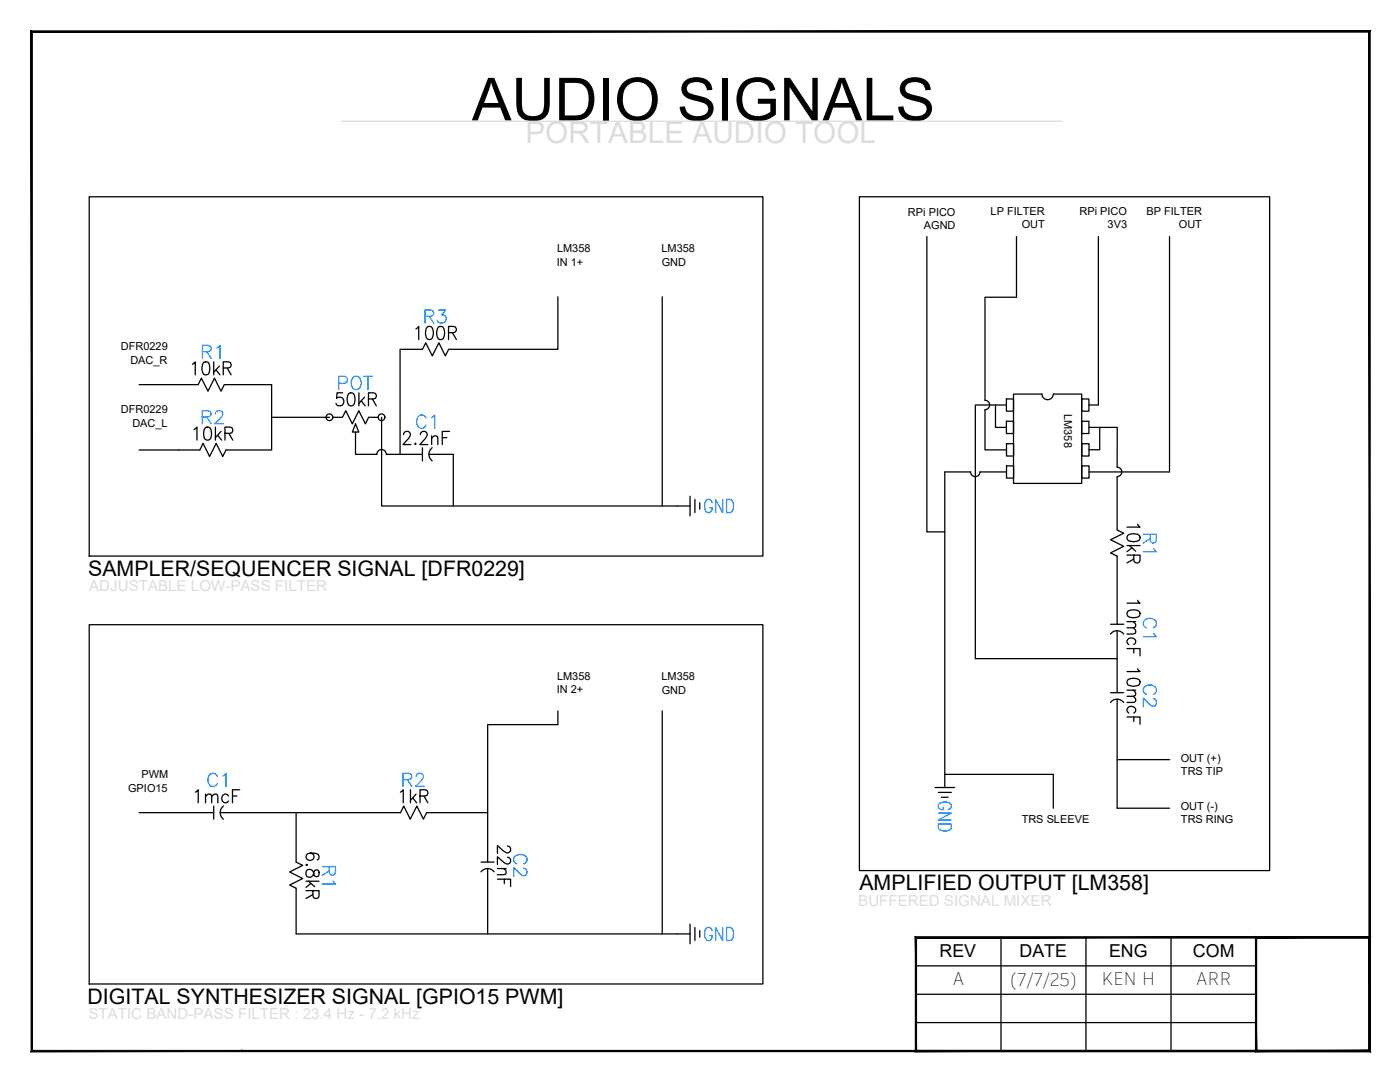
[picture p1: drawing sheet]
<svg xmlns="http://www.w3.org/2000/svg" width="279mm" height="216mm" viewBox="0 0 279 216" stroke-linecap="round" stroke-linejoin="round" font-family="sans-serif">
<!-- layer: 0 -->
<g fill="none" stroke="#000" stroke-width=".25">
<path d="M17.8 39.3h134.5v71.7h-134.5zM171.5 39.3h81.9v134.4h-81.9zM111.3 59.2v10.5h-21.8M132.2 59.2v41.8M185 47.2v58.9h3.6M202.9 47.2v12.1h-6.3v20.6a.93 .93 0 0 1 .9 .9 .93 .93 0 0 1-.9 .9M219.2 47.2v33.6h-1.9M233.4 47.2v47h-16.1M27.8 76.8h7.8M44.8 76.8h9.4v13h-9.1M84.3 69.7h-4.5v21M200.9 79.6h1.4v2.4h-1.4z"/>
<path d="M210.2 78.6a1.13 1.13 0 0 1-1.1 1.2 1.13 1.13 0 0 1-1.2-1.2h-5.6v17.9h13.6v-17.9h-5.7M215.9 79.6h1.4v2.4h-1.4zM27.8 89.8h12.1M54.2 83.3h11.6M71 86.2v4.5h4.2M75.2 90.6a.94 .94 0 0 1 .9-.9 .94 .94 0 0 1 1 .9M76.2 83.3v17.7h58.9M77.1 90.7h7.2M85.6 90.7h4.9v10.3M193.7 94.2a.94 .94 0 0 0 .9 .9 .94 .94 0 0 0 1-.9h5.3M193.7 94.2h-5.1v60.3h21.6v6.8M196.6 81.8v8h4.3"/>
<path d="M198.7 80.8h-4.1v50.6h28.3v6.8M200.9 84.1h1.4v2.4h-1.4zM200.9 80.8h-2.2v4.5h2.2M200.9 88.5h1.4v2.5h-1.4zM200.9 93h1.4v2.4h-1.4zM215.9 84.1h1.4v2.4h-1.4zM215.9 88.5h1.4v2.5h-1.4zM215.9 93h1.4v2.4h-1.4zM217.3 85.3h2.2v4.4h-2.2M219.5 85.3h3.5l-.1 7.9M222.9 93.2a.94 .94 0 0 1 1 1 .94 .94 0 0 1-1 .9M222.9 95.1v10.6"/>
<path d="M222.9 111v13.6M17.8 124.7h134.5v71.6h-134.5zM222.9 139.5v21.8h10.5M111.3 141.9v2.7h-14v17.6M132.2 141.9v44.5M222.9 151.6h10.5M27.8 162.2h14.9M44 162.2h35.9M59.1 177.2v9.2h76M59.1 162.2v9.8M85.2 162.2h12.1v9.8M97.3 173.3v13.1"/>
<path d="M182.8 192.7h67.9M199.8 187v22.7M216.7 187h-33.9v11.4M233.7 187v22.7M250.7 187h22.6v22.7h-22.6zM250.7 187h-34v22.7M273.3 187v22.7h-90.5v-11.3h67.9M48.3 209.7h.1M182.8 204h67.9"/>
</g>
<g fill="#000" stroke="#000" stroke-width=".2">
<path d="M6.2 6.2l.3 .2 267-.2zM6.5 6.4l267-.2-.3 .2zM273.5 6.2l-.3 .2 .3 203.4zM273.2 6.4l.3 203.4-.3-.2zM6.2 209.8h267.3l-.3-.2zM6.2 209.8l.3-.2h266.7zM6.2 6.2v203.6l.3-.2zM6.2 6.2l.3 .2v203.2z"/>
<path d="M182.7 186.9l.2 .3 90.6-.3zM182.9 187.2l90.6-.3-.3 .3zM273.5 186.9l-.3 .3 .3 22.6zM273.2 187.2l.3 22.6-.3-.2zM182.7 209.8h90.8l-.3-.2zM182.7 209.8l.2-.2h90.3zM182.7 186.9v22.9l.2-.2zM182.7 186.9l.2 .3v22.4z"/>
<path d="M250.8 187.2h22.4l.3-.3zM250.5 186.9h23l-22.7 .3zM250.5 186.9l.3 22.7v-22.4zM250.5 186.9l.3 22.7-.3 .2zM250.8 209.6l-.3 .2 22.7-.2zM250.5 209.8l22.7-.2 .3 .2zM273.2 187.2v22.4l.3 .2zM273.2 187.2l.3-.3v22.9z"/>
</g>
<!-- layer: 1 -->
<path d="M68.1 24.2h143.9" fill="none" stroke="#dcdcdc" stroke-width=".25"/>
<!-- layer: SYMS -->
<g fill="none" stroke="#000" stroke-width=".25">
<path d="M39.9 89.8l.6-1.3 1.3 2.6 1.3-2.6 1.4 2.6 .6-1.3M66.4 83.3h1.9l.7-1.3 1.3 2.6 1.3-2.6 1.3 2.6 .7-1.3M71 84.6l.6 1.6h-1.3zM84.3 89.4v2.6M86.3 89.3a1.64 1.64 0 0 0 0 2.7M135.1 101h2.6M222.9 105.7l1.4 .7-2.7 1.3 2.7 1.3-2.7 1.3 1.3 .7M221.6 126.5a1.64 1.64 0 0 1 2.7 0M221.6 124.6h2.7M221.6 138.2h2.7M188.6 154.5v2.6M221.6 140.2a1.64 1.64 0 0 1 2.7 0"/>
<path d="M59.1 172l1.3 .7-2.6 1.3 2.6 1.3-2.6 1.3 1.3 .6M96 174a1.64 1.64 0 0 1 2.6 0M96 172h2.6M135.1 186.4h2.6"/>
</g>
<text font-size="11.9" x="94.2" y="24">AUDIO SIGNALS</text>
<g font-size="6.2">
<text x="82.2" y="69.1">100R</text>
<text x="37.4" y="76.2">10kR</text>
<text x="38.1" y="161.6">1mcF</text>
<text x="79" y="161.6">1kR</text>
</g>
<g font-size="6.2" fill="#007fff">
<text x="66.7" y="79">POT</text>
<text x="82.2" y="86.8">C1</text>
<text x="232.1" y="111.5" transform="rotate(-90 232.1 111.5)">R1</text>
<text x="232.1" y="128.4" transform="rotate(-90 232.1 128.4)">C1</text>
<text x="232.1" y="142.2" transform="rotate(-90 232.1 142.2)">C2</text>
<text x="191.2" y="167.2" transform="rotate(-90 191.2 167.2)">GND</text>
<text x="106.5" y="176" transform="rotate(-90 106.5 176)">C2</text>
</g>
<text font-size="5.9" fill="#dcdcdc" x="104.9" y="28.5">PORTABLE AUDIO TOOL</text>
<g font-size="5.7" fill="#007fff">
<text x="84" y="65.6">R3</text>
<text x="39.5" y="72.7">R1</text>
<text x="39.5" y="85.7">R2</text>
<text x="139.7" y="103.4">GND</text>
<text x="40.6" y="158">C1</text>
<text x="79.4" y="158">R2</text>
<text x="68.1" y="177.4" transform="rotate(-90 68.1 177.4)">R1</text>
<text x="139.7" y="188.7">GND</text>
</g>
<g font-size="5.7">
<text x="66.3" y="82.2">50kR</text>
<text x="37.7" y="88.9">10kR</text>
<text x="228.6" y="113.6" transform="rotate(-90 228.6 113.6)">10kR</text>
<text x="228.6" y="131.9" transform="rotate(-90 228.6 131.9)">10mcF</text>
<text x="228.6" y="145.7" transform="rotate(-90 228.6 145.7)">10mcF</text>
<text x="103" y="178.2" transform="rotate(-90 103 178.2)">22nF</text>
<text x="64.9" y="180.6" transform="rotate(-90 64.9 180.6)">6.8kR</text>
</g>
<g font-size="4.3">
<text x="17.6" y="114.9">SAMPLER/SEQUENCER SIGNAL [DFR0229]</text>
<text x="171.5" y="177.7">AMPLIFIED OUTPUT [LM358]</text>
<text x="17.5" y="200.3">DIGITAL SYNTHESIZER SIGNAL [GPIO15 PWM]</text>
</g>
<g font-size="3.6">
<text x="187.5" y="190.9">REV</text>
<text x="203.5" y="190.9">DATE</text>
<text x="221.3" y="191">ENG</text>
<text x="238.1" y="191">COM</text>
<text x="190.1" y="196.6">A</text>
<text x="201.6" y="196.8">(7/7/25)</text>
<text x="219.8" y="196.6">KEN H</text>
<text x="238.7" y="196.6">ARR</text>
</g>
<text font-size="3" fill="#dcdcdc" x="17.7" y="203.3">STATIC BAND-PASS FILTER : 23.4 Hz - 7.2 kHz</text>
<g font-size="2.2">
<text x="181.2" y="43">RPi PICO</text>
<text x="184.4" y="45.7">AGND</text>
<text x="197.7" y="42.9">LP FILTER</text>
<text x="203.9" y="45.6">OUT</text>
<text x="215.4" y="42.9">RPi PICO</text>
<text x="221" y="45.6">3V3</text>
<text x="228.8" y="42.9">BP FILTER</text>
<text x="235.3" y="45.6">OUT</text>
<text x="111.1" y="53">IN 1+</text>
<text x="111.2" y="50.4">LM358</text>
<text x="132" y="50.4">LM358</text>
<text x="132.1" y="53">GND</text>
<text x="24.1" y="69.9">DFR0229</text>
<text x="26" y="72.6">DAC_R</text>
<text x="24.1" y="82.5">DFR0229</text>
<text x="212.4" y="82.6" transform="rotate(90 212.4 82.6)">LM358</text>
<text x="26.4" y="85.1">DAC_L</text>
<text x="111.2" y="135.7">LM358</text>
<text x="132" y="135.7">LM358</text>
<text x="111.1" y="138.4">IN 2+</text>
<text x="132.1" y="138.4">GND</text>
<text x="28.2" y="155.3">PWM</text>
<text x="235.6" y="152">OUT (+)</text>
<text x="235.7" y="154.6">TRS TIP</text>
<text x="25.6" y="157.9">GPIO15</text>
<text x="235.6" y="161.6">OUT (-)</text>
<text x="203.9" y="164.3">TRS SLEEVE</text>
<text x="235.7" y="164.3">TRS RING</text>
</g>
</svg>
